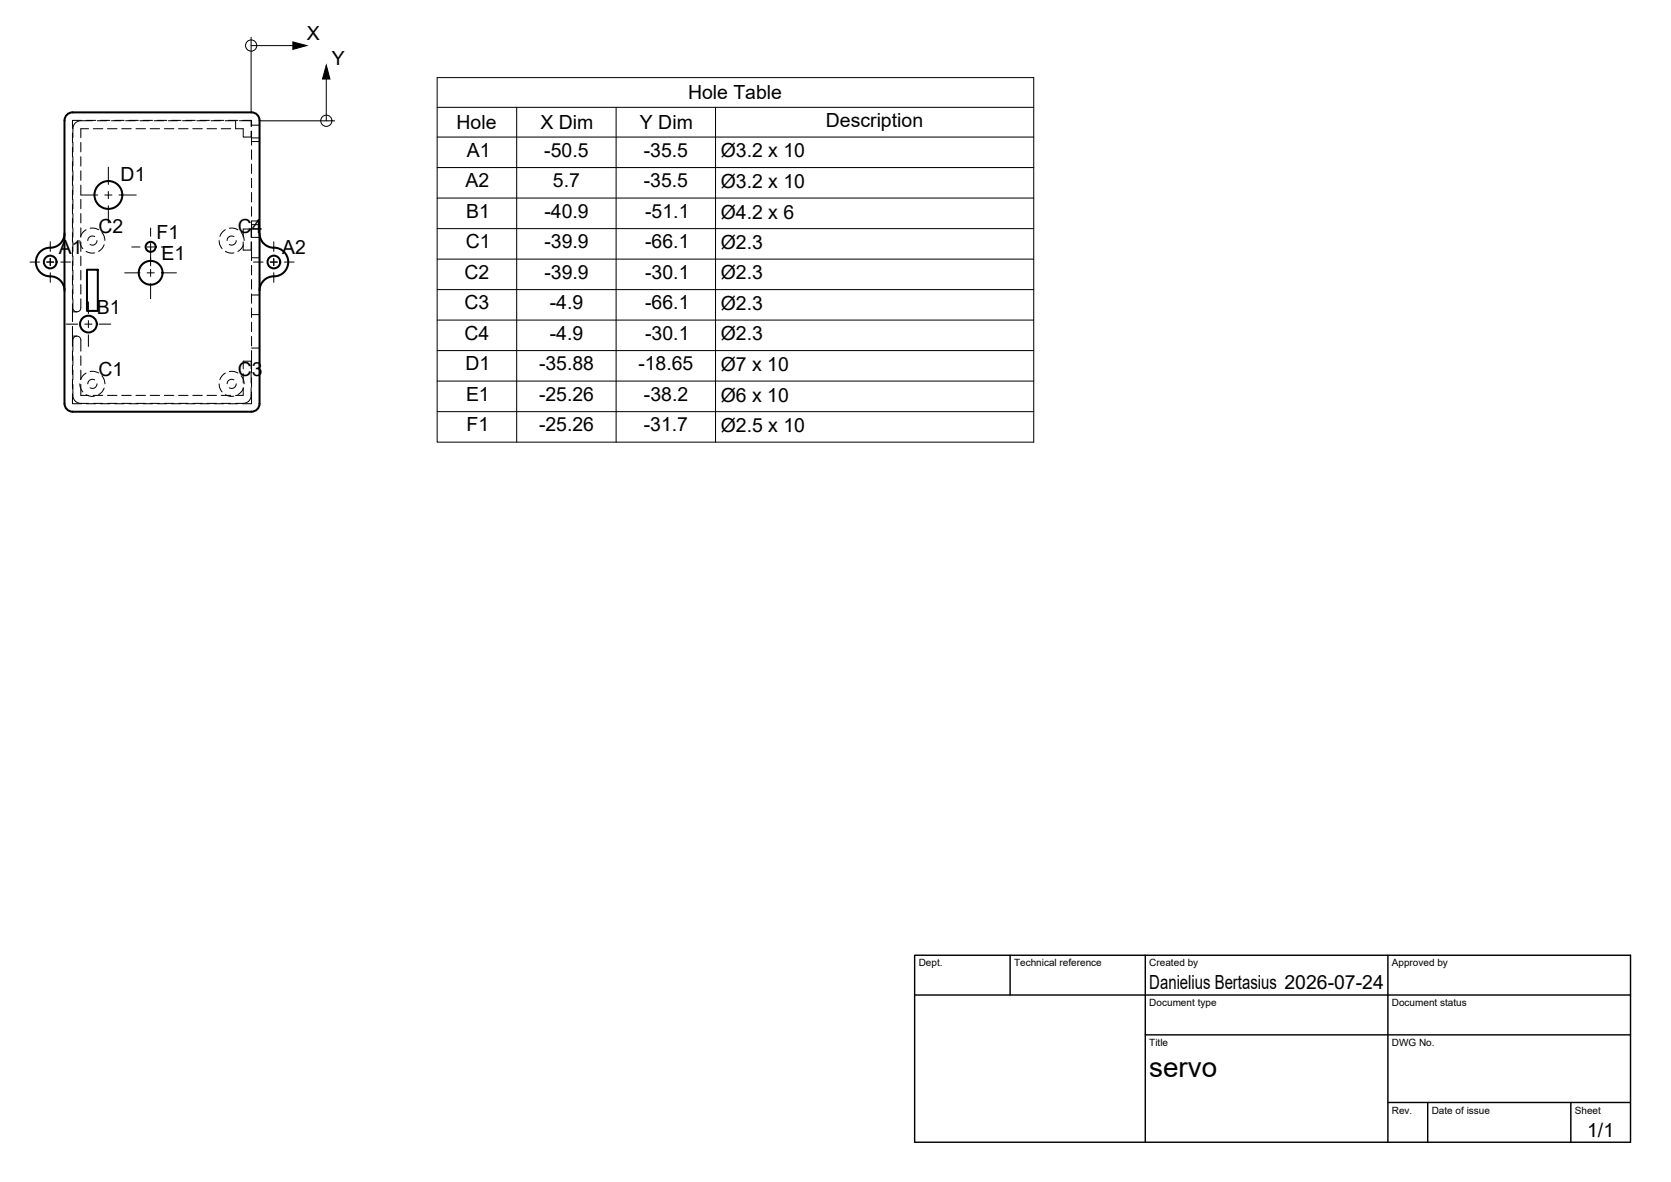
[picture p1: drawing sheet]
<svg xmlns="http://www.w3.org/2000/svg" width="420mm" height="297mm" viewBox="0 0 420 297" stroke-linecap="round" stroke-linejoin="round" font-family="sans-serif">
<!-- layer: Visible -->
<g fill="none" stroke="#000" stroke-width=".51">
<path d="M16.8 28.8l.9-.5 .5-.1h45.1a2 2 0 0 1 2 2.1v71.1a2 2 0 0 1-2 2h-45.1a2.04 2.04 0 0 1-2-1.9v-71.3l.1-.5zM16.2 58.6a3.8 3.8 0 0 1-4.3 3.7 3.6 3.6 0 0 0-2.9 3.9 3.6 3.6 0 0 0 3.6 3.2 3.6 3.6 0 0 1 3.6 3.6M65.3 58.6a3.8 3.8 0 0 0 4.3 3.7 3.6 3.6 0 0 1 2.9 3.9 3.6 3.6 0 0 1-3.6 3.2 3.6 3.6 0 0 0-3.6 3.6M21.9 67.8h2.7v10.3h-2.7z"/>
<circle cx="27.3" cy="49" r="3.5"/>
<circle cx="12.6" cy="65.8" r="1.6"/>
<circle cx="37.9" cy="68.6" r="3"/>
<circle cx="37.9" cy="62" r="1.26"/>
<circle cx="68.9" cy="65.8" r="1.6"/>
<circle cx="22.2" cy="81.4" r="2.11"/>
</g>
<!-- layer: Hidden -->
<g fill="none" stroke="#000" stroke-width=".25">
<path d="M18.2 33.5v2.3M18.2 37v2.4M18.3 35.8v2.4M18.3 39.4v2.3M20.3 35.8v2.4M20.3 39.4v2.3M20.5 30.3h-2.3v2M21.7 30.3h2.4M22.3 32.3h-2v2.3M23.3 30.3h-3a1.99 1.99 0 0 0-2 2v2.3M23.5 32.3h2.3M24.5 30.3h2.3"/>
<path d="M25.3 30.3h2.3M27 32.3h2.4M28 30.3h2.4M28.8 30.3h2.4M30.6 32.3h2.4M31.6 30.3h2.4M32.4 30.3h2.4M34.2 32.3h2.4M35.2 30.3h2.4M36 30.3h2.4M37.8 32.3h2.3M38.8 30.3h2.3"/>
<path d="M39.5 30.3h2.4M41.3 32.3h2.4M42.3 30.3h2.4M43.1 30.3h2.4M44.9 32.3h2.4M45.9 30.3h2.4M46.7 30.3h2.4M48.5 32.3h2.4M49.5 30.3h2.4M50.3 30.3h2.3M52 32.3h2.4M53 30.3h2.4"/>
<path d="M53.8 30.3h2.4M55.6 32.3h2.4M56.6 30.3h2.4M57.4 30.3h2.4M59.2 30.3v2h2v2.1h2M60.2 30.3h2.9v1.5M61 30.3h2.2v1.5M63.1 33v1.4M63.2 32.9v3.6M63.2 37.7v2.4M63.2 35.6h2.1M63.2 34.7h2.1"/>
<path d="M63.2 31.5h2.1M18.2 40.6v2.4M18.2 44.2v2.4M18.2 47.8v2.3M18.2 51.3v2.4M18.2 54.9v2.4M18.2 58.5v2.4M18.3 42.9v2.4M18.3 46.5v2.4M18.3 50.1v2.4M18.3 53.7v2.3M18.3 57.2v2.4"/>
<path d="M20.3 42.9v2.4M20.3 46.5v2.4M20.3 50.1v2.4M20.3 53.7v2.3M20.3 57.2v2.4M21.6 57.7l-.9 .9-.4 .8M22.7 57.4h1.2l.9 .3M23.8 59.5a1.15 1.15 0 0 0-1.7 1M25.6 58.4l.5 .8 .3 1.2M56.7 57.7l-1 .9-.4 .8M57.7 57.4h1.2l.9 .3M58.8 59.5a1.14 1.14 0 0 0-1.7 1"/>
<path d="M60.6 58.4l.6 .8 .2 1.2M63.1 57.6v2M63.2 57.6h-2v2M63.2 41.2v2.4M63.2 44.8v2.4M63.2 48.4v2.4M63.2 52v2.3M63.2 59.7h2.1M63.2 56.5h2.1M65.3 55.5h-2.1v4.1M18.2 62v2.4M18.2 65.6v2.4"/>
<path d="M18.2 69.2v2.4M18.2 72.8v2.3M18.2 76.3v4.5M18.3 75.1v2.3a1 1 0 0 0 1 1M18.3 60.8v2.4M18.3 64.4v2.4M18.3 68v2.3M18.3 71.5v2.4M20.1 60.5l.1 1 .6 1M20.3 75.1v2.3a1 1 0 0 1-1 1h-1.1M20.3 60.8v2.4M20.3 64.4v2.4"/>
<path d="M20.3 68v2.3M20.3 71.5v2.4M21.7 63.2l1.1 .4 1-.1M24.4 60.5a1.16 1.16 0 0 1-1.8 1M26.2 61.5l-.6 1.1-.8 .6M55.1 60.5l.1 1 .6 1M56.7 63.2l1.2 .4 .9-.1M59.4 60.5a1.17 1.17 0 0 1-1.7 1M61.2 60.8v2.1h2M61.2 61.5l-.6 1.1-.8 .6M63.1 60.8v2.1M63.2 60.8v4.7"/>
<path d="M63.2 66.7v2.4M63.2 70.3v2.4M63.2 73.8v2.4M63.2 77.4v2.4M63.2 64.8h2.1M63.2 74.1h2.1M63.2 79.1h2.1M18.2 84.5h1.1a1 1 0 0 1 1 1v2.8M18.2 98.9v2.6h2.3M18.2 82v5M18.2 88.2v2.4M18.2 91.8v2.4"/>
<path d="M18.2 95.3v2.4M18.3 96.6v2.8a2 2 0 0 0 2 2h2M18.3 89.4v2.4M18.3 93v2.4M19.3 84.5a1 1 0 0 0-1 1v2.8M20.1 96.5l.1 1 .6 1M20.3 89.4v2.4M20.3 93v2.4M20.3 96.6v2.8h2M21.6 93.8l-.9 .8-.4 .8M21.7 99.2l1.1 .4h1M22.7 93.4h1.2l.9 .3"/>
<path d="M23.5 99.4h2.3M23.8 95.5a1.15 1.15 0 0 0-1.7 1M24.4 96.5a1.16 1.16 0 0 1-1.8 1M25.6 94.4l.5 .8 .3 1.3M26.2 97.5l-.6 1.1-.8 .6M27 99.4h2.4M30.6 99.4h2.4M34.2 99.4h2.4M37.8 99.4h2.3M41.3 99.4h2.4M44.9 99.4h2.4M48.5 99.4h2.4"/>
<path d="M52 99.4h2.4M55.1 96.5l.1 1 .6 1M55.6 99.4h2.4M56.7 93.8l-1 .8-.4 .8M56.7 99.2l1.2 .4h.9M57.7 93.4h1.2l.9 .3M58.8 95.5a1.14 1.14 0 0 0-1.7 1M59.4 96.5a1.15 1.15 0 0 1-1.7 1M60.6 94.4l.6 .8 .2 1.3M61.2 93.9v2.4M61.2 97.4v2h-2M61.2 97.5l-.6 1.1-.8 .6"/>
<path d="M63.1 97.4v2a2 2 0 0 1-1.9 2h-2M63.1 90.8v1.9M63.1 93.9v2.4M63.2 90.8h-2v1.9M63.2 81v2.4M63.2 84.5v2.4M63.2 88.1v5.6M63.2 94.9v2.4M63.2 98.5v3h-2.2M63.2 87.5h2.1M21.7 101.5h2.4M23.5 101.4h2.3"/>
<path d="M25.3 101.5h2.3M27 101.4h2.4M28.8 101.5h2.4M30.6 101.4h2.4M32.4 101.5h2.4M34.2 101.4h2.4M36 101.5h2.4M37.8 101.4h2.3M39.5 101.5h2.4M41.3 101.4h2.4M43.1 101.5h2.4M44.9 101.4h2.4"/>
<path d="M46.7 101.5h2.4M48.5 101.4h2.4M50.3 101.5h2.3M52 101.4h2.4M53.8 101.5h2.4M55.6 101.4h2.4M57.4 101.5h2.4"/>
</g>
<!-- layer: TITLEBLOCK -->
<path d="M230 240.1h180v46.9h-180zM230 250h180M254 240.1v9.9M288 240.1v46.9M349 240.1v46.9M288 260.1h122M349 277.1h61M359 277.1v9.9M395 277.1v9.9" fill="none" stroke="#000" stroke-width=".36"/>
<!-- layer: Smart Centers -->
<g fill="none" stroke="#000" stroke-width=".25">
<path d="M20.3 49h4.3M26.4 49h1.8M27.2 42v4.3M27.2 48.1v1.8M27.2 51.7v4.3M29.9 49h4.3M37.9 57.3v2.1M7.5 65.9h2.4M11.7 65.9h1.8M12.6 60.8v2.4M12.6 65v1.7M12.6 68.5v2.5"/>
<path d="M15.3 65.9h2.4M22.2 75.9v2.9M31.4 68.6h3.8M33.1 62.1h2.1M37 68.6h1.8M37 62.1h1.8M37.9 61.2v5.6M37.9 67.7v1.8M37.9 71.2v3.9M40.6 68.6h3.8M40.6 62.1h2M63.7 65.9h2.4"/>
<path d="M67.9 65.9h1.8M68.8 60.8v2.4M68.8 65v1.7M68.8 68.5v2.5M71.5 65.9h2.4M16.6 81.5h3M21.3 81.5h1.8M22.2 80.6v1.7M22.2 84.1v3M24.9 81.5h2.9"/>
</g>
<!-- layer: Origin Marker -->
<g fill="none" stroke="#000" stroke-width=".25">
<path d="M63.1 9.4v18.9M63.1 11.5h10.5M82 19.9v10.5M65.2 30.4h18.9"/>
<circle cx="63.2" cy="11.4" r="1.41"/>
<circle cx="82.1" cy="30.3" r="1.41"/>
</g>
<path d="M73.6 10.5l3.5 1-3.5 .9zM82 16.4l1 3.5h-1.9z" fill="#000" stroke="#000" stroke-width=".25"/>
<!-- layer: Hole Tables -->
<g fill="none" stroke="#000" stroke-width=".25">
<path d="M109.9 19.5h150v91.6h-150zM109.9 27h150M109.9 34.4h150M129.9 27v84.1M154.9 27v84.1M179.9 27v84.1M109.9 42.1h150M109.9 49.8h150M109.9 57.5h150M109.9 65.1h150M109.9 72.8h150M109.9 80.4h150"/>
<path d="M109.9 88.1h150M109.9 95.8h150M109.9 103.4h150"/>
</g>
<text font-size="7" x="289" y="270.6">servo</text>
<g font-size="4.9">
<text x="77.1" y="10.1">X</text>
<text x="83.4" y="16.4">Y</text>
<text x="173" y="25">Hole Table</text>
<text x="114.8" y="32.4">Hole</text>
<text x="135.9" y="32.5">X Dim</text>
<text x="160.9" y="32.5">Y Dim</text>
<text x="207.7" y="32">Description</text>
<text x="117.4" y="39.4">A1</text>
<text x="136.9" y="39.4">-50.5</text>
<text x="161.9" y="39.4">-35.5</text>
<text x="181.2" y="39.6">Ø3.2 x 10</text>
<text x="30.3" y="45.6">D1</text>
<text x="117.1" y="47">A2</text>
<text x="139" y="47">5.7</text>
<text x="161.9" y="47">-35.5</text>
<text x="181.2" y="47.2">Ø3.2 x 10</text>
<text x="24.8" y="58.6">C2</text>
<text x="59.8" y="58.6">C4</text>
<text x="117.2" y="54.7">B1</text>
<text x="136.9" y="54.7">-40.9</text>
<text x="162.2" y="54.7">-51.1</text>
<text x="181.2" y="54.9">Ø4.2 x 6</text>
<text x="14.8" y="63.7">A1</text>
<text x="39.3" y="60.2">F1</text>
<text x="40.6" y="65.5">E1</text>
<text x="71" y="63.7">A2</text>
<text x="117.1" y="62.4">C1</text>
<text x="136.9" y="62.4">-39.9</text>
<text x="162.2" y="62.4">-66.1</text>
<text x="181.2" y="62.6">Ø2.3</text>
<text x="116.8" y="70.1">C2</text>
<text x="136.9" y="70">-39.9</text>
<text x="162.2" y="70">-30.1</text>
<text x="181.2" y="70.2">Ø2.3</text>
<text x="116.8" y="77.7">C3</text>
<text x="138.2" y="77.7">-4.9</text>
<text x="162.2" y="77.7">-66.1</text>
<text x="181.2" y="77.9">Ø2.3</text>
<text x="24.3" y="79">B1</text>
<text x="116.8" y="85.4">C4</text>
<text x="138.2" y="85.4">-4.9</text>
<text x="162.2" y="85.4">-30.1</text>
<text x="181.2" y="85.6">Ø2.3</text>
<text x="24.8" y="94.6">C1</text>
<text x="59.8" y="94.6">C3</text>
<text x="117.1" y="93">D1</text>
<text x="135.5" y="93">-35.88</text>
<text x="160.5" y="93">-18.65</text>
<text x="181.2" y="93.2">Ø7 x 10</text>
<text x="117.2" y="100.7">E1</text>
<text x="135.5" y="100.7">-25.26</text>
<text x="161.9" y="100.7">-38.2</text>
<text x="181.2" y="100.9">Ø6 x 10</text>
<text x="117.3" y="108.4">F1</text>
<text x="135.5" y="108.4">-25.26</text>
<text x="161.9" y="108.4">-31.7</text>
<text x="181.2" y="108.6">Ø2.5 x 10</text>
<text x="289" y="248.5">Danielius Bertasius 2026-07-24</text>
<text x="399.1" y="285.7">1/1</text>
</g>
<g font-size="2.5">
<text x="231" y="242.9">Dept.</text>
<text x="255" y="242.9">Technical reference</text>
<text x="289" y="242.9">Created by</text>
<text x="350" y="242.9">Approved by</text>
<text x="289" y="252.8">Document type</text>
<text x="350" y="252.8">Document status</text>
<text x="289" y="262.9">Title</text>
<text x="350" y="262.9">DWG No.</text>
<text x="350" y="279.9">Rev.</text>
<text x="360" y="279.9">Date of issue</text>
<text x="396" y="279.9">Sheet</text>
</g>
</svg>
